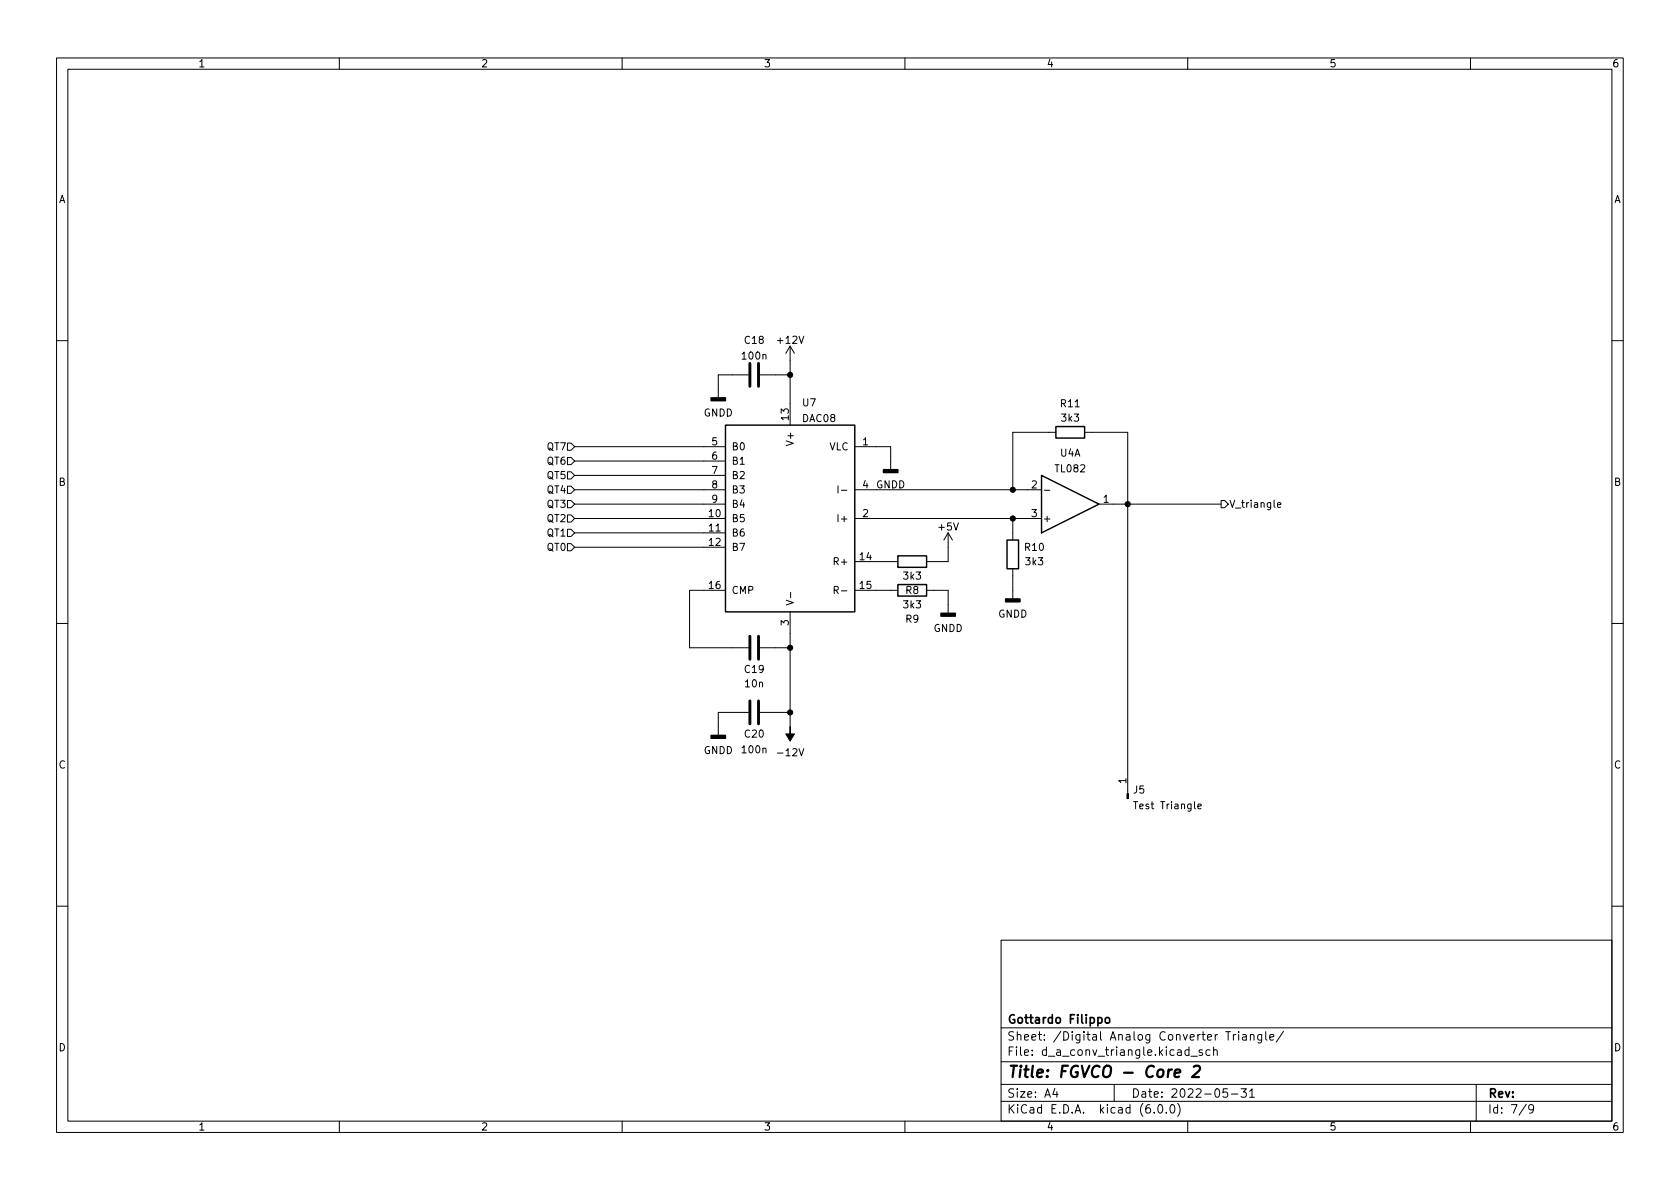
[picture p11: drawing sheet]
<svg xmlns="http://www.w3.org/2000/svg" width="297mm" height="210mm" viewBox="0 0 297 210" stroke-linecap="round" stroke-linejoin="round" font-family="sans-serif">
<g fill="none" stroke="#000" stroke-width=".18">
<path d="M10 10.2h277v190.1h-277zM12 12.2h273v186.1h-273zM60 10.2v2M110 10.2v2M160 10.2v2M210 10.2v2M260 10.2v2M10 60.2h2M100.3 78.4h.7l.6 .6-.6 .6h-.7zM101.6 79h26.7M132.3 66.3h-5.3v4.1M134.4 66.3h5.3"/>
<path d="M139.7 61.2l-.8 1.3M139.7 61.2v14M139.7 61.2l.8 1.3M151.1 79h6.4v4.1M186.7 76.4h-7.6v10.2M191.8 76.4h7.6v64M285 60.2h2M100.3 80.9h.7l.6 .6-.6 .7h-.7zM100.3 86h.7l.6 .6-.6 .6h-.7zM100.3 83.4h.7l.6 .7-.6 .6h-.7zM100.3 91.1h.7l.6 .6-.6 .6h-.7zM100.3 93.6h.7l.6 .6-.6 .7h-.7z"/>
<path d="M100.3 96.1h.7l.6 .7-.6 .6h-.7zM100.3 88.5h.7l.6 .6-.6 .7h-.7zM101.6 89.1h26.7M101.6 86.6h26.7M101.6 91.7h26.7M101.6 94.2h26.7M101.6 96.8h26.7M101.6 81.5h26.7M101.6 84.1h26.7M148.2 85.9v1.3M148.8 86.7h.9M151.1 86.6h33"/>
<path d="M151.1 91.7h33M151.1 99.3h7.6M167.6 94.2v5.1h-3.8M167.6 94.2l-.7 1.3M167.6 94.2l.8 1.3M179.1 91.7v3.8M184.7 86.7h.9M194.3 89.1h21.6M215.9 88.5h.6l.7 .6-.7 .7h-.6zM225.9 89.3l.6-.1-.1-.3h-.3l-.2 .2v.6h.5M10 110.2h2M128.3 104.4h-6.4v10.1h10.4"/>
<path d="M134.4 114.5h5.3M139 106.1l1.3 .5-1.3 .4M139.7 108.2v20.3M139.8 104.7v1M147.5 104.4l.6-.1 .1-.2v-.3l-.7-.1v1.3M151.1 104.4h7.6M163.8 104.4h3.8v4.1M179.1 100.6v5.3M285 110.2h2M132.3 126h-5.3v4M134.4 126h5.3M211.8 142.6l.6-.1-.1-.3h-.3l-.2 .2 .1 .6h.4"/>
<path d="M10 160.2h2M177 166.3h108v32h-108zM285 160.2h2M60 198.3v2M110 198.3v2M160 198.3v2M177 194.8h108M177 191.8h108M177 187.8h108M177 181.8h108M186.5 192.5l-.4 1h1M186.9 193v1"/>
<path d="M197 191.8v3M204.1 196.7v.1M204.9 195.4l.2-.1a.81 .81 0 0 1 .6 .7 .81 .81 0 0 1-.3 .8h-.2a.81 .81 0 0 1-.6-.6 .81 .81 0 0 1 .3-.8zM206.2 196.7v.1M207.1 195.4l.1-.1a.81 .81 0 0 1 .6 .7 .81 .81 0 0 1-.3 .8h-.1a.81 .81 0 0 1-.6-.6 .81 .81 0 0 1 .3-.8zM208.2 195.1a1.72 1.72 0 0 1 0 2.3M210 198.3v2M210.2 185.7l-.4-.1-.3 .3v.4l.1 .3h.6M210.2 185.1v1.5M210.6 186.8h1.1M212.6 185.7l-.4-.1-.2 .2 .1 .3 .5 .1v.4h-.6M213.9 185.7l-.4-.1-.3 .3v.4l.2 .3h.5"/>
<path d="M214.6 185.8l.2-.2 .3 .1 .1 .9M214.6 185.1v1.5M216.7 182.4h.9M217 192.5h-.7l-.1 .7 .2-.1 .5 .1 .2 .2-.1 .5-.2 .1-.6-.1M217.7 193.5h1.2M218.1 182.9v1M218.5 182.9l-.3 .1-.1 .2M219 182.4v.2M219 182.9v1M219.4 192.5h1l-.5 .6 .4 .1v.7l-.2 .1h-.5l-.2-.1M219.7 183h.6l.1 .9M220.4 183.3l-.5 .1a.29 .29 0 0 0-.3 .2 .29 .29 0 0 0 .3 .3h.5"/>
<path d="M220.9 193l.5-.5v1.5M220.9 194h.9M221.1 183.1l.2-.2 .3 .1 .1 .9M221.1 182.9v1M223.1 182.9v1.2l-.3 .3h-.4M223.1 183l-.5-.1-.2 .3v.4l.1 .3h.6M223.8 182.4v1.3l.2 .2M224.5 183.4l.7-.1-.1-.3-.4-.1-.2 .2 .1 .8h.5M226.9 182.4l-1.3 1.9M260 198.3v2M261 191.8v6.5M269.9 195.3l-1.3 1.9"/>
<path d="M271.2 196l-.3 .3h-.3l-.3-.3 .1-.6 .5-.1 .2 .2a.99 .99 0 0 1-.4 1.3h-.3"/>
</g>
<path d="M207.7 189.8l1-.2-.1-.4-.5-.1-.4 .3v1l.2 .1 .6-.1M211.1 188.7l.3-.2h.5a.45 .45 0 0 1 .3 .5l-.2 .3-1.2 1.2h1.2" fill="none" stroke="#000" stroke-width=".4"/>
<path d="M195.5 180.1l.2-.2 .4 .2 .1 .5-.1 .3h-.4l-.2-.1z" fill="none" stroke="#000" stroke-width=".3"/>
<path d="M125.7 70.4h2.6v.5h-2.6zM156.2 83.1h2.5v.5h-2.5zM166.4 108.5h2.5v.5h-2.5zM177.8 105.9h2.5v.5h-2.5zM125.7 130h2.6v.6h-2.6z" fill="#000" stroke="#000" stroke-width=".25"/>
<path d="M128.3 75.2h22.8v33h-22.8zM186.7 75.4h5.1v2.1h-5.1zM158.7 98.3h5.1v2h-5.1zM178.1 95.5h2v5.1h-2zM184.1 84.1l10.2 5-10.2 5.1zM158.7 103.4h5.1v2h-5.1z" fill="none" stroke="#000" stroke-width=".25"/>
<g fill="#000" stroke="#000" stroke-width=".18">
<path d="M139.7 128.5v1.3h.8l-.8 1.3-.8-1.3h.8zM199.3 140.4h.2v.8h-.2z"/>
<circle cx="139.7" cy="66.3" r=".46"/>
<circle cx="179.1" cy="86.6" r=".46"/>
<circle cx="179.1" cy="91.7" r=".46"/>
<circle cx="199.4" cy="89.1" r=".46"/>
<circle cx="139.7" cy="114.5" r=".46"/>
<circle cx="139.7" cy="126" r=".46"/>
</g>
<path d="M132.6 64.3v4M134.1 64.3v4M132.6 112.5v4.1M134.1 112.5v4.1M132.6 123.9v4.1M134.1 123.9v4.1" fill="none" stroke="#000" stroke-width=".51"/>
<text font-size="2.8" x="178" y="190.6">Title: FGVCO - Core 2</text>
<g font-size="2.1">
<text x="178" y="184">Sheet: /Digital Analog Converter Triangle/</text>
<text x="178" y="181">Gottardo Filippo</text>
<text x="178" y="186.7">File: d_a_conv_triangle.kicad_sch</text>
<text x="178" y="196.9">KiCad E.D.A. kicad (6.0.0)</text>
<text x="178" y="194.1">Size: A4</text>
<text x="200" y="194.1">Date: 2022-05-31</text>
<text x="263" y="194.1">Rev:</text>
<text x="263" y="196.9">Id: 7/9</text>
</g>
<g font-size="1.8">
<text x="35" y="11.9">1</text>
<text x="85" y="11.9">2</text>
<text x="135" y="11.9">3</text>
<text x="185" y="11.9">4</text>
<text x="235" y="11.9">5</text>
<text x="285" y="11.9">6</text>
<text x="10.3" y="35.9">A</text>
<text x="285.3" y="35.9">A</text>
<text x="131.3" y="63.6">100n</text>
<text x="131.7" y="60.8">C18</text>
<text x="137.6" y="60.8">+12V</text>
<text x="141.9" y="71.8">U7</text>
<text x="124.4" y="73.6">GNDD</text>
<text x="139.4" y="74.3" transform="rotate(-90 139.4 74.3)">13</text>
<text x="141.9" y="74.6">DAC08</text>
<text x="187.6" y="72">R11</text>
<text x="187.8" y="74.5">3k3</text>
<text x="96.8" y="79.6">QT7</text>
<text x="96.8" y="82.2">QT6</text>
<text x="125.9" y="78.7">5</text>
<text x="125.9" y="81.3">6</text>
<text x="125.9" y="83.8">7</text>
<text x="129.3" y="79.6">B0</text>
<text x="129.3" y="82.2">B1</text>
<text x="140.3" y="78.4" transform="rotate(-90 140.3 78.4)">V+</text>
<text x="146.6" y="79.6">VLC</text>
<text x="152.5" y="78.7">1</text>
<text x="186.7" y="83.5">TL082</text>
<text x="187.5" y="80.7">U4A</text>
<text x="10.3" y="85.9">B</text>
<text x="96.8" y="87.2">QT4</text>
<text x="96.8" y="84.7">QT5</text>
<text x="96.8" y="89.8">QT3</text>
<text x="125.9" y="86.4">8</text>
<text x="125.9" y="88.9">9</text>
<text x="129.3" y="84.7">B2</text>
<text x="129.3" y="87.2">B3</text>
<text x="129.3" y="89.8">B4</text>
<text x="152.5" y="86.4">4</text>
<text x="154.9" y="86.3">GNDD</text>
<text x="182.4" y="86.4">2</text>
<text x="195.1" y="88.9">1</text>
<text x="217.3" y="89.8">V_triangle</text>
<text x="285.3" y="85.9">B</text>
<text x="96.8" y="92.3">QT2</text>
<text x="96.8" y="94.9">QT1</text>
<text x="125.4" y="91.4">10</text>
<text x="125.4" y="94">11</text>
<text x="129.3" y="92.3">B5</text>
<text x="129.3" y="94.9">B6</text>
<text x="148.6" y="92.3">I+</text>
<text x="152.5" y="91.4">2</text>
<text x="166" y="93.8">+5V</text>
<text x="182.4" y="91.4">3</text>
<text x="184.3" y="92.3">+</text>
<text x="96.8" y="97.4">QT0</text>
<text x="125.4" y="96.5">12</text>
<text x="129.3" y="97.4">B7</text>
<text x="147.8" y="99.9">R+</text>
<text x="152.1" y="99.1">14</text>
<text x="181.3" y="97.4">R10</text>
<text x="181.4" y="99.9">3k3</text>
<text x="125.4" y="104.1">16</text>
<text x="129.3" y="105">CMP</text>
<text x="148.2" y="105">R-</text>
<text x="152.1" y="104.1">15</text>
<text x="159.8" y="107.6">3k3</text>
<text x="159.8" y="102.5">3k3</text>
<text x="160.2" y="105">R8</text>
<text x="139.4" y="110.6" transform="rotate(-90 139.4 110.6)">3</text>
<text x="160.2" y="110.1">R9</text>
<text x="165" y="111.7">GNDD</text>
<text x="176.5" y="109.2">GNDD</text>
<text x="131.7" y="119">C19</text>
<text x="131.8" y="121.5">10n</text>
<text x="131.7" y="130.4">C20</text>
<text x="10.3" y="135.9">C</text>
<text x="124.4" y="133.3">GNDD</text>
<text x="131.3" y="133.2">100n</text>
<text x="137.8" y="133.7">-12V</text>
<text x="285.3" y="135.9">C</text>
<text x="199.1" y="138.5" transform="rotate(-90 199.1 138.5)">1</text>
<text x="200.4" y="140.3">J5</text>
<text x="201" y="143.1">Test Triangle</text>
<text x="10.3" y="185.9">D</text>
<text x="285.3" y="185.9">D</text>
<text x="35" y="199.9">1</text>
<text x="85" y="199.9">2</text>
<text x="135" y="199.9">3</text>
<text x="185" y="199.9">4</text>
<text x="235" y="199.9">5</text>
<text x="285" y="199.9">6</text>
</g>
</svg>
